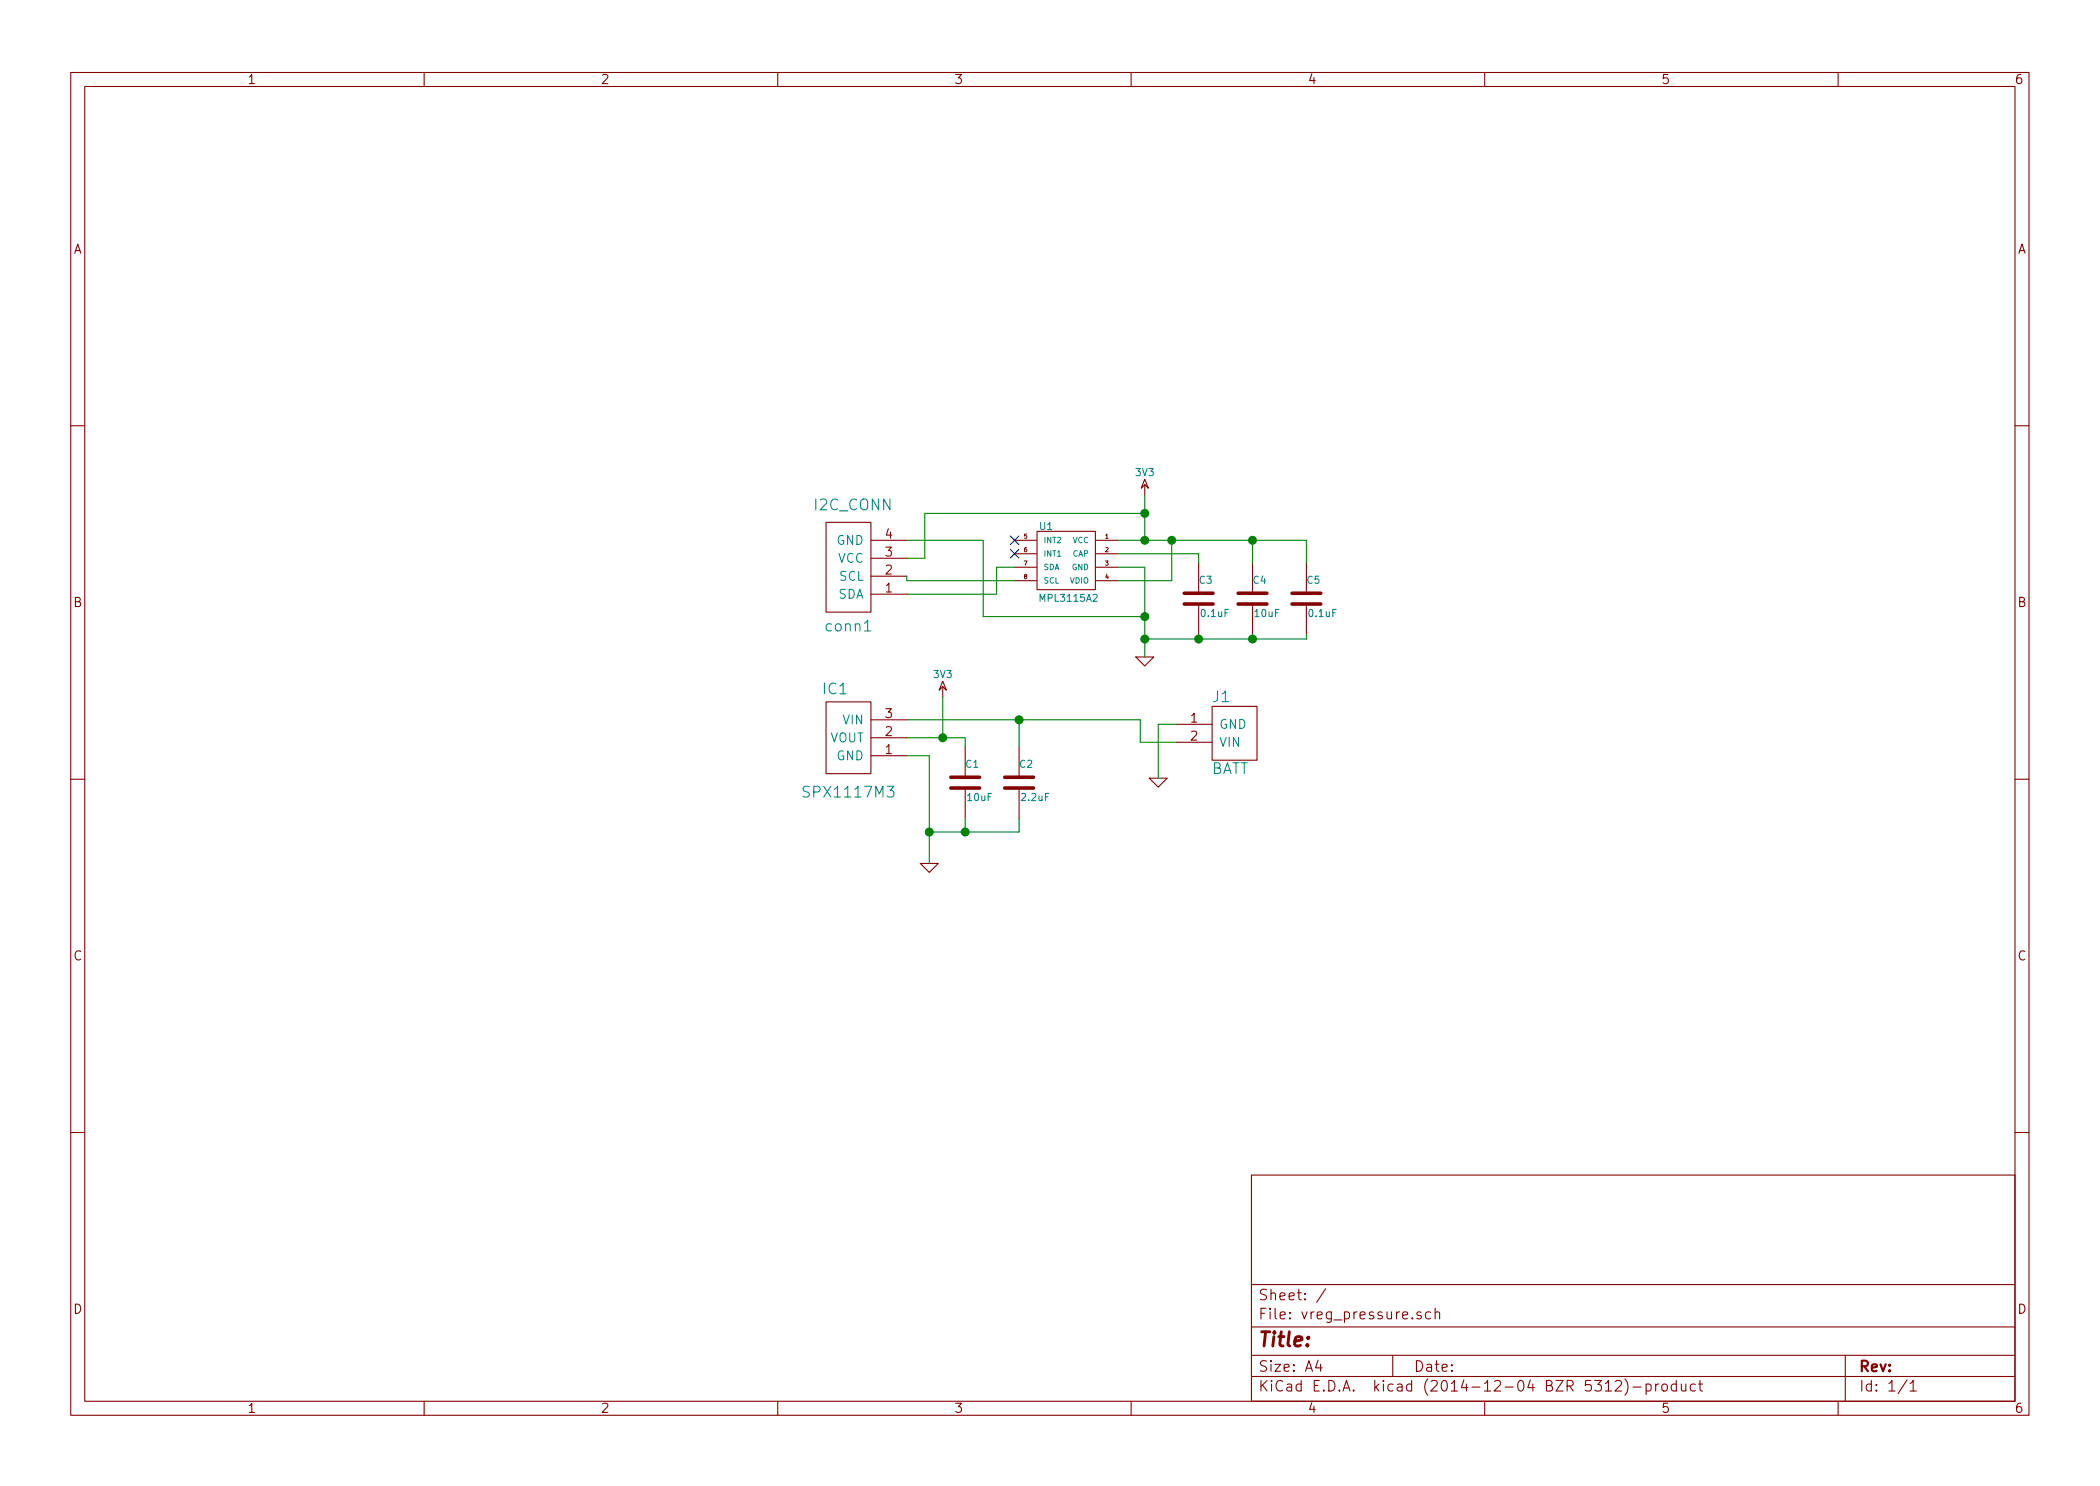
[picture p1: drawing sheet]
EESchema Schematic File Version 2
LIBS:power
LIBS:device
LIBS:transistors
LIBS:conn
LIBS:linear
LIBS:regul
LIBS:74xx
LIBS:cmos4000
LIBS:adc-dac
LIBS:memory
LIBS:xilinx
LIBS:special
LIBS:microcontrollers
LIBS:dsp
LIBS:microchip
LIBS:analog_switches
LIBS:motorola
LIBS:texas
LIBS:intel
LIBS:audio
LIBS:interface
LIBS:digital-audio
LIBS:philips
LIBS:display
LIBS:cypress
LIBS:siliconi
LIBS:opto
LIBS:atmel
LIBS:contrib
LIBS:valves
LIBS:weather_station_library
LIBS:vreg_pressure-cache
EELAYER 25 0
EELAYER END
$Descr A4 11693 8268
encoding utf-8
Sheet 1 1
Title ""
Date ""
Rev ""
Comp ""
Comment1 ""
Comment2 ""
Comment3 ""
Comment4 ""
$EndDescr
$Comp
L MPL3115A2 U1
U 1 1
P 6100 3175
F 0 "U1" V 5850 2900 39  0000 C CNN
F 1 "MPL3115A2" V 6250 3025 39  0000 C CNN
F 2 "" H 6100 3175 39  0000 C CNN
F 3 "" H 6100 3175 39  0000 C CNN
	1    6100 3175
	0    1    1    0   
$EndComp
$Comp
L C C3
U 1 1
P 6675 3325
F 0 "C3" H 6675 3425 40  0000 L CNN
F 1 "0.1uF" H 6681 3240 40  0000 L CNN
F 2 "" H 6713 3175 30  0000 C CNN
F 3 "" H 6675 3325 60  0000 C CNN
	1    6675 3325
	1    0    0    -1  
$EndComp
$Comp
L C C4
U 1 1
P 6975 3325
F 0 "C4" H 6975 3425 40  0000 L CNN
F 1 "10uF" H 6981 3240 40  0000 L CNN
F 2 "" H 7013 3175 30  0000 C CNN
F 3 "" H 6975 3325 60  0000 C CNN
	1    6975 3325
	1    0    0    -1  
$EndComp
$Comp
L C C5
U 1 1
P 7275 3325
F 0 "C5" H 7275 3425 40  0000 L CNN
F 1 "0.1uF" H 7281 3240 40  0000 L CNN
F 2 "" H 7313 3175 30  0000 C CNN
F 3 "" H 7275 3325 60  0000 C CNN
	1    7275 3325
	1    0    0    -1  
$EndComp
$Comp
L GND #PWR4
U 1 1
P 6375 3650
F 0 "#PWR4" H 6375 3650 30  0001 C CNN
F 1 "GND" H 6375 3580 30  0001 C CNN
F 2 "" H 6375 3650 60  0000 C CNN
F 3 "" H 6375 3650 60  0000 C CNN
	1    6375 3650
	1    0    0    -1  
$EndComp
$Comp
L 3V3 #PWR3
U 1 1
P 6375 2750
F 0 "#PWR3" H 6375 2850 40  0001 C CNN
F 1 "3V3" H 6375 2875 40  0000 C CNN
F 2 "" H 6375 2750 60  0000 C CNN
F 3 "" H 6375 2750 60  0000 C CNN
	1    6375 2750
	1    0    0    -1  
$EndComp
NoConn ~ 5650 3000
NoConn ~ 5650 3075
$Comp
L I2C_CONN conn1
U 1 1
P 5050 3150
F 0 "conn1" H 5375 3475 60  0000 C CNN
F 1 "I2C_CONN" H 5350 2800 60  0000 C CNN
F 2 "" H 5050 3150 60  0000 C CNN
F 3 "" H 5050 3150 60  0000 C CNN
	1    5050 3150
	-1   0    0    1   
$EndComp
$Comp
L SPX1117M3 IC1
U 1 1
P 4750 4100
F 0 "IC1" H 4850 3825 60  0000 C CNN
F 1 "SPX1117M3" H 4775 4400 60  0000 C CNN
F 2 "" H 4600 4100 60  0000 C CNN
F 3 "" H 4600 4100 60  0000 C CNN
	1    4750 4100
	-1   0    0    1   
$EndComp
$Comp
L C C2
U 1 1
P 5675 4350
F 0 "C2" H 5675 4450 40  0000 L CNN
F 1 "2.2uF" H 5681 4265 40  0000 L CNN
F 2 "" H 5713 4200 30  0000 C CNN
F 3 "" H 5675 4350 60  0000 C CNN
	1    5675 4350
	1    0    0    -1  
$EndComp
$Comp
L C C1
U 1 1
P 5375 4350
F 0 "C1" H 5375 4450 40  0000 L CNN
F 1 "10uF" H 5381 4265 40  0000 L CNN
F 2 "" H 5413 4200 30  0000 C CNN
F 3 "" H 5375 4350 60  0000 C CNN
	1    5375 4350
	1    0    0    -1  
$EndComp
$Comp
L GND #PWR1
U 1 1
P 5175 4800
F 0 "#PWR1" H 5175 4800 30  0001 C CNN
F 1 "GND" H 5175 4730 30  0001 C CNN
F 2 "" H 5175 4800 60  0000 C CNN
F 3 "" H 5175 4800 60  0000 C CNN
	1    5175 4800
	1    0    0    -1  
$EndComp
Wire Wire Line
	6225 3075 6675 3075
Wire Wire Line
	6675 3075 6675 3125
Wire Wire Line
	6225 3000 6375 3000
Wire Wire Line
	6375 3000 6525 3000
Wire Wire Line
	6525 3000 6975 3000
Wire Wire Line
	6975 3000 7275 3000
Wire Wire Line
	6975 3000 6975 3125
Wire Wire Line
	7275 3000 7275 3125
Connection ~ 6975 3000
Wire Wire Line
	6225 3225 6525 3225
Wire Wire Line
	6525 3225 6525 3000
Connection ~ 6525 3000
Wire Wire Line
	6225 3150 6375 3150
Wire Wire Line
	6375 3150 6375 3425
Wire Wire Line
	6375 3425 6375 3550
Wire Wire Line
	6375 3550 6375 3650
Wire Wire Line
	7275 3550 7275 3525
Wire Wire Line
	6375 3550 6675 3550
Wire Wire Line
	6675 3550 6975 3550
Wire Wire Line
	6975 3550 7275 3550
Connection ~ 6375 3550
Wire Wire Line
	6675 3525 6675 3550
Connection ~ 6675 3550
Wire Wire Line
	6975 3525 6975 3550
Connection ~ 6975 3550
Wire Wire Line
	6375 2750 6375 2850
Wire Wire Line
	6375 2850 6375 3000
Connection ~ 6375 3000
Wire Wire Line
	5050 3300 5550 3300
Wire Wire Line
	5550 3300 5550 3150
Wire Wire Line
	5550 3150 5650 3150
Wire Wire Line
	5050 3100 5150 3100
Wire Wire Line
	5150 3100 5150 2850
Wire Wire Line
	5150 2850 6375 2850
Connection ~ 6375 2850
Wire Wire Line
	5050 3000 5475 3000
Wire Wire Line
	5475 3000 5475 3425
Wire Wire Line
	5475 3425 6375 3425
Connection ~ 6375 3425
Wire Wire Line
	5050 3200 5050 3225
Wire Wire Line
	5050 3225 5650 3225
Wire Wire Line
	5375 4150 5375 4100
Wire Wire Line
	5375 4100 5250 4100
Wire Wire Line
	5250 4100 5050 4100
Wire Wire Line
	5050 4000 5675 4000
Wire Wire Line
	5675 4000 6350 4000
Wire Wire Line
	5675 4000 5675 4150
Wire Wire Line
	5050 4200 5175 4200
Wire Wire Line
	5175 4200 5175 4625
Wire Wire Line
	5175 4625 5175 4800
Wire Wire Line
	5675 4625 5675 4550
Wire Wire Line
	5175 4625 5375 4625
Wire Wire Line
	5375 4625 5675 4625
Connection ~ 5175 4625
Wire Wire Line
	5375 4550 5375 4625
Connection ~ 5375 4625
$Comp
L 3V3 #PWR2
U 1 1
P 5250 3875
F 0 "#PWR2" H 5250 3975 40  0001 C CNN
F 1 "3V3" H 5250 4000 40  0000 C CNN
F 2 "" H 5250 3875 60  0000 C CNN
F 3 "" H 5250 3875 60  0000 C CNN
	1    5250 3875
	1    0    0    -1  
$EndComp
Wire Wire Line
	5250 3875 5250 4100
Connection ~ 5250 4100
$Comp
L BATT J1
U 1 1
P 6850 4075
F 0 "J1" H 6800 4275 60  0000 C CNN
F 1 "BATT" H 6850 3875 60  0000 C CNN
F 2 "" H 6750 4125 60  0000 C CNN
F 3 "" H 6750 4125 60  0000 C CNN
	1    6850 4075
	1    0    0    -1  
$EndComp
Wire Wire Line
	6550 4125 6350 4125
Wire Wire Line
	6350 4125 6350 4000
Connection ~ 5675 4000
$Comp
L GND #PWR5
U 1 1
P 6450 4325
F 0 "#PWR5" H 6450 4325 30  0001 C CNN
F 1 "GND" H 6450 4255 30  0001 C CNN
F 2 "" H 6450 4325 60  0000 C CNN
F 3 "" H 6450 4325 60  0000 C CNN
	1    6450 4325
	1    0    0    -1  
$EndComp
Wire Wire Line
	6450 4325 6450 4025
Wire Wire Line
	6450 4025 6550 4025
$EndSCHEMATC
